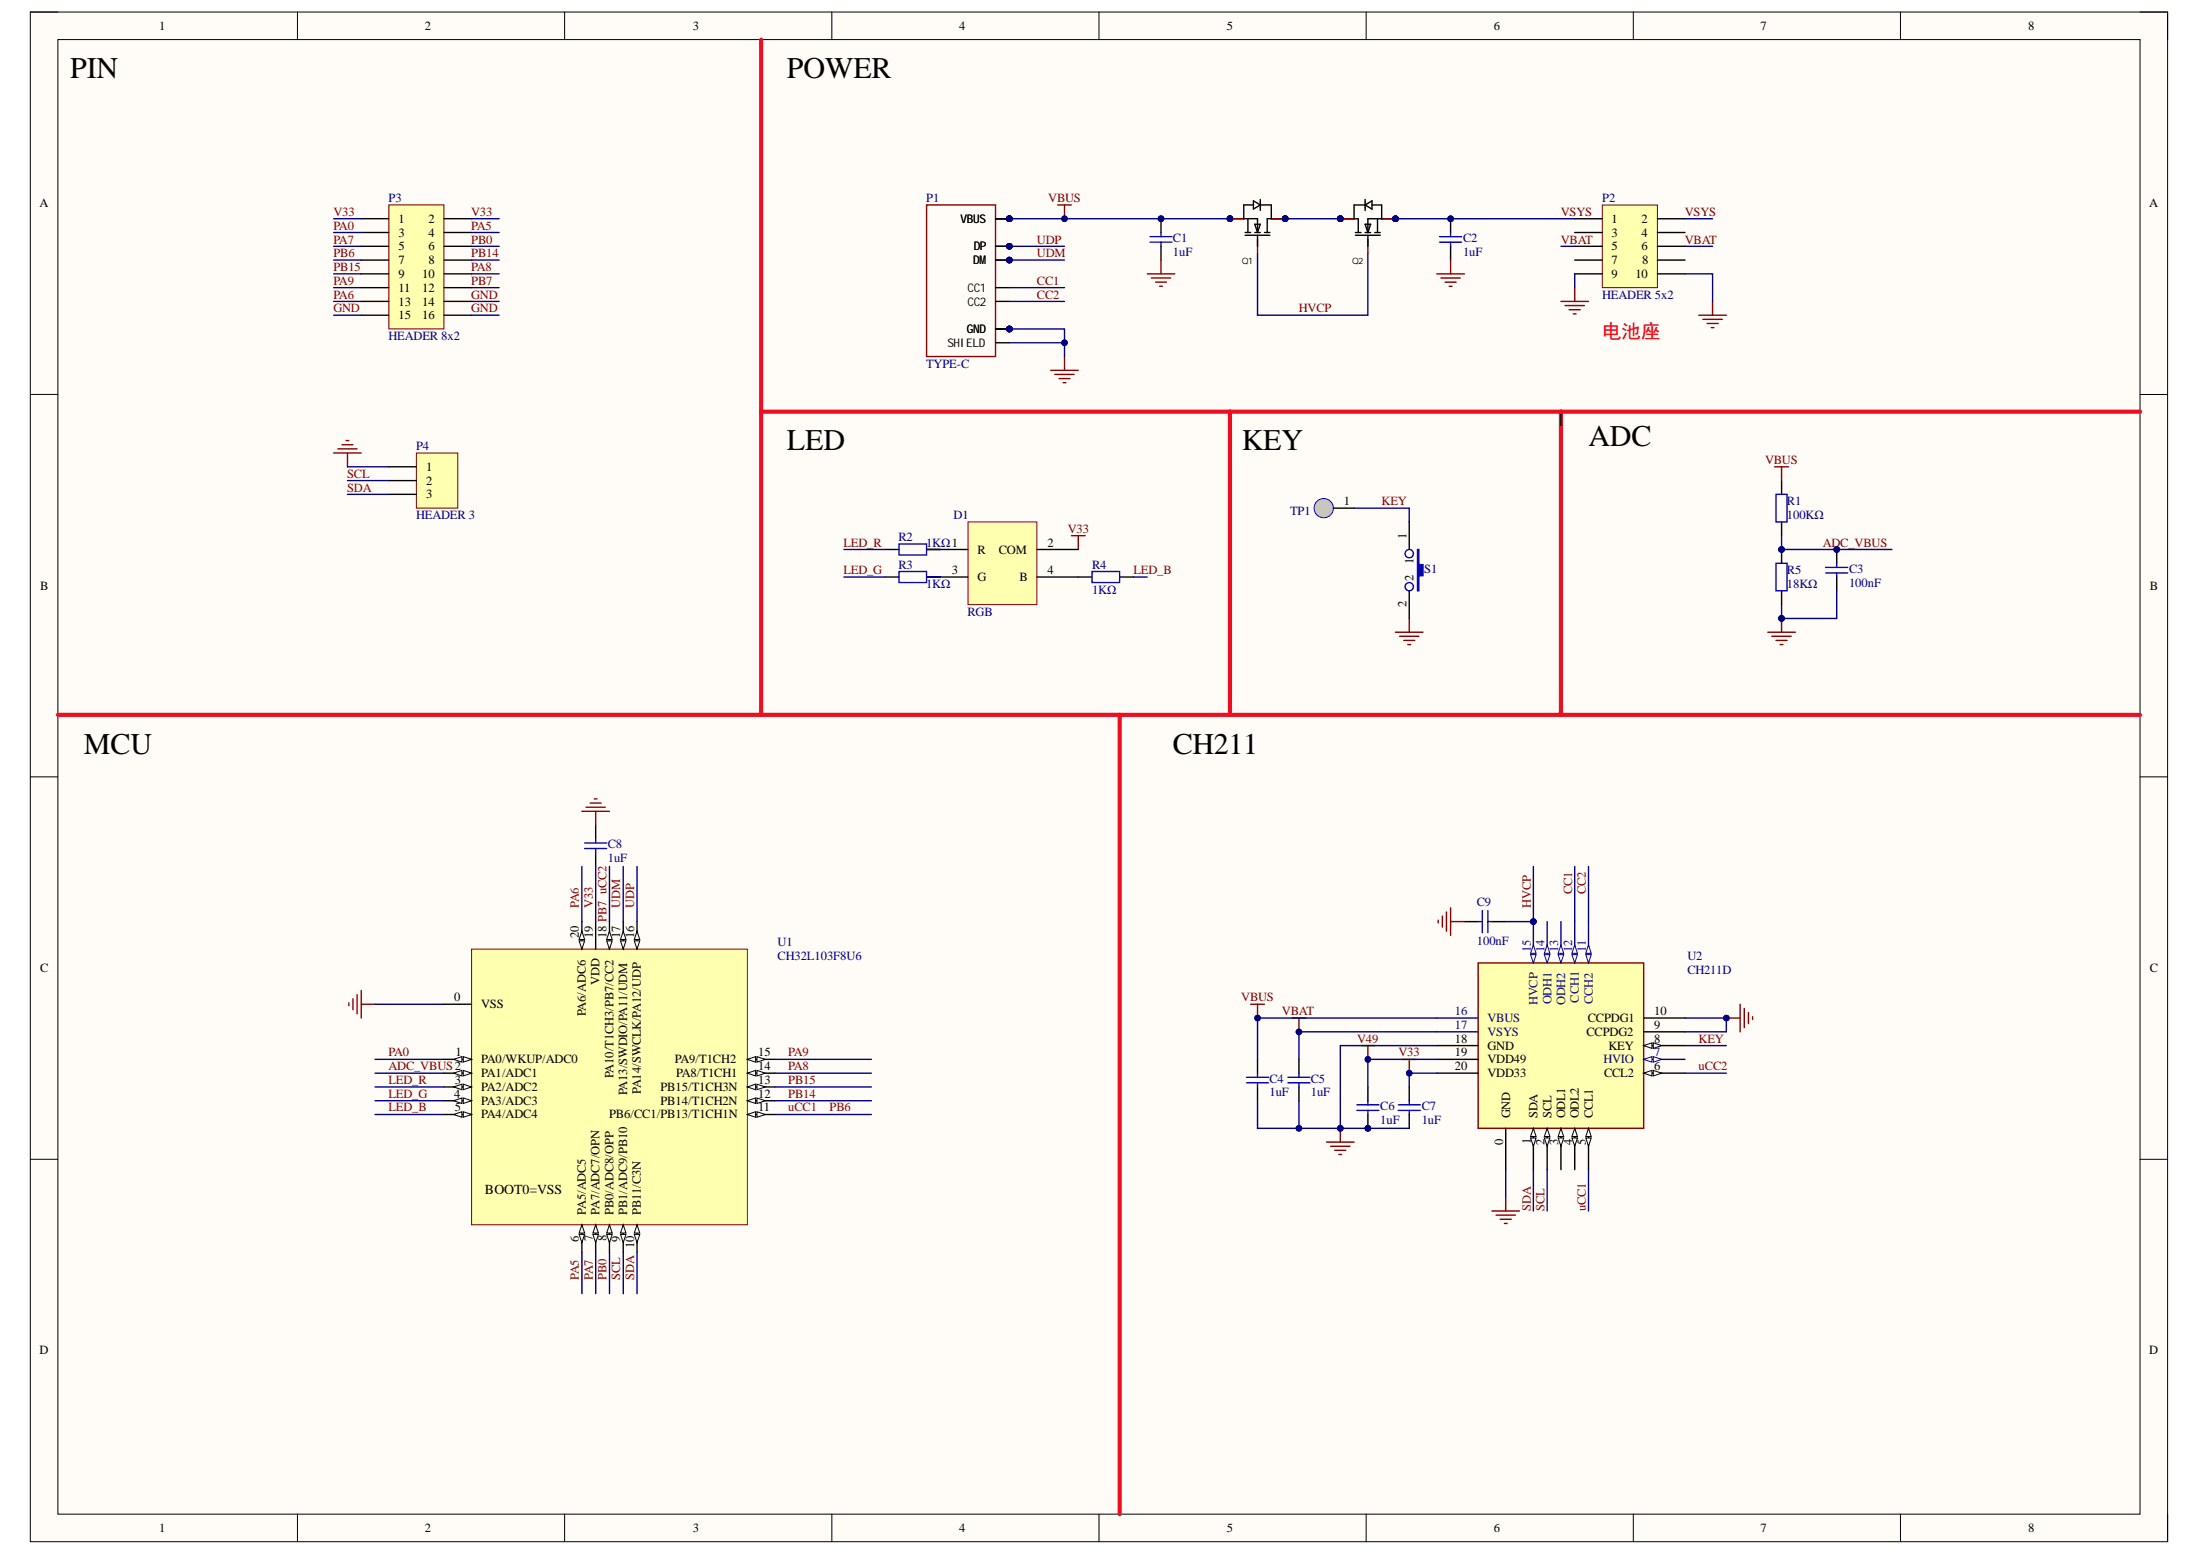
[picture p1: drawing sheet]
# Altium schematic sheet USBPD_CH211.SchDoc
size A3; SheetNumber: 1; SheetTotal: 1

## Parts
C1  1uF  [0402_C]
C2  1uF  [0402_C]
C3  100nF  [0402_C]
C4  1uF  [0402_C]
C5  1uF  [0402_C]
C6  1uF  [0402_C]
C7  1uF  [0402_C]
C8  1uF  [0402_C]
C9  100nF  [0402_C]
D1  RGB  [RGB]
P1  TYPE-C  [TYPE-C-Receptacle-2.0]
P2  HEADER 5x2  [IDC10-2.54mm]
P3  HEADER 8x2  [IDC16-2.54mm]
P4  HEADER 3  [SIP3-2.54MM]
Q1  ASDM40N52E-R  [DFN-8_L3.1-W3.0-P0.65-LS3.3-BL]  (value not drawn)
Q2  ASDM40N52E-R  [DFN-8_L3.1-W3.0-P0.65-LS3.3-BL]  (value not drawn)
R1  100KΩ  [0402]
R2  1KΩ  [0402]
R3  1KΩ  [0402]
R4  1KΩ  [0402]
R5  18KΩ  [0402]
S1  KEY  [SMD_6.1x3.65x2.5mm-KEY]  (value not drawn)
TP1  Testpoint  [TESTPOINT3]  (value not drawn)
U1  CH32L103F8U6  [QFN20_3X3]
U2  CH211D  [QFN20_3X3]

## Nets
GND: C1.1 C2.1 C3.1 C4.1 C5.1 C6.1 C7.1 C8.1 C9.2 P1.0(SHIELD) P1.A1(GND) P1.A12(GND) P1.B1(GND) P1.B12(GND) P2.9 P2.10 P3.14 P3.15 P3.16 P4.1 R5.2 S1.2 U1.0(VSS) U2.0(GND) U2.9(CCPDG2) U2.10(CCPDG1) U2.18(GND)
V33: C7.2 C8.2 D1.2(COM) P3.1 P3.2 U1.19(VDD) U2.20(VDD33)
V49: C6.2 U2.19(VDD49)
VBAT: C5.2 P2.5 P2.6 U2.17(VSYS)
VBUS: C1.2 C4.2 P1.A4(VBUS) P1.A9(VBUS) P1.B4(VBUS) P1.B9(VBUS) Q1.1(S) Q1.2(S) Q1.3(S) R1.1 U2.16(VBUS)
ADC_VBUS: C3.2 R1.2 R5.1 U1.2(PA1/ADC1)
CC1: P1.A5(CC1) U2.12(CCH1)
CC2: P1.B5(CC2) U2.11(CCH2)
HVCP: C9.1 Q1.4(G) Q2.4(G) U2.15(HVCP)
KEY: S1.1 TP1.1 U2.8(KEY)
LED_B: R4.2 U1.5(PA4/ADC4)
LED_G: R3.1 U1.4(PA3/ADC3)
LED_R: R2.1 U1.3(PA2/ADC2)
PA0: P3.3 U1.1(PA0/WKUP/ADC0)
PA5: P3.4 U1.6(PA5/ADC5)
PA6: P3.13 U1.20(PA6/ADC6)
PA7: P3.5 U1.7(PA7/ADC7/OPN)
PA8: P3.10 U1.14(PA8/T1CH1)
PA9: P3.11 U1.15(PA9/T1CH2)
PB0: P3.6 U1.8(PB0/ADC8/OPP)
PB6: P3.7 U1.11(PB6/CC1/PB13/T1CH1N) U2.5(CCL1)  [also labelled uCC1]
PB7: P3.12 U1.18(PA10/T1CH3/PB7/CC2) U2.6(CCL2)  [also labelled uCC2]
PB14: P3.8 U1.12(PB14/T1CH2N)
PB15: P3.9 U1.13(PB15/T1CH3N)
SCL: P4.2 U1.9(PB1/ADC9/PB10) U2.2(SCL)
SDA: P4.3 U1.10(PB11/C3N) U2.1(SDA)
UDM: P1.A7(DM) P1.B7(DM) U1.17(PA13/SWDIO/PA11/UDM)
UDP: P1.A6(DP) P1.B6(DP) U1.16(PA14/SWCLK/PA12/UDP)
VSYS: C2.2 P2.1 P2.2 Q2.1(S) Q2.2(S) Q2.3(S)
NetD1_1: D1.1(R) R2.2
NetD1_3: D1.3(G) R3.2
NetD1_4: D1.4(B) R4.1
NetQ1_5: Q1.5(D) Q1.6(D) Q1.7(D) Q1.8(D) Q2.5(D) Q2.6(D) Q2.7(D) Q2.8(D)

Not connected (* = marked no-connect by the designer): P2 3 4 7 8; U2 3(ODL1) 4(ODL2) 7(HVIO) 13(ODH2) 14(ODH1)

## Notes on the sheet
- PIN
- POWER
- (near P2) 电池座
- LED
- KEY
- ADC
- MCU
- CH211
